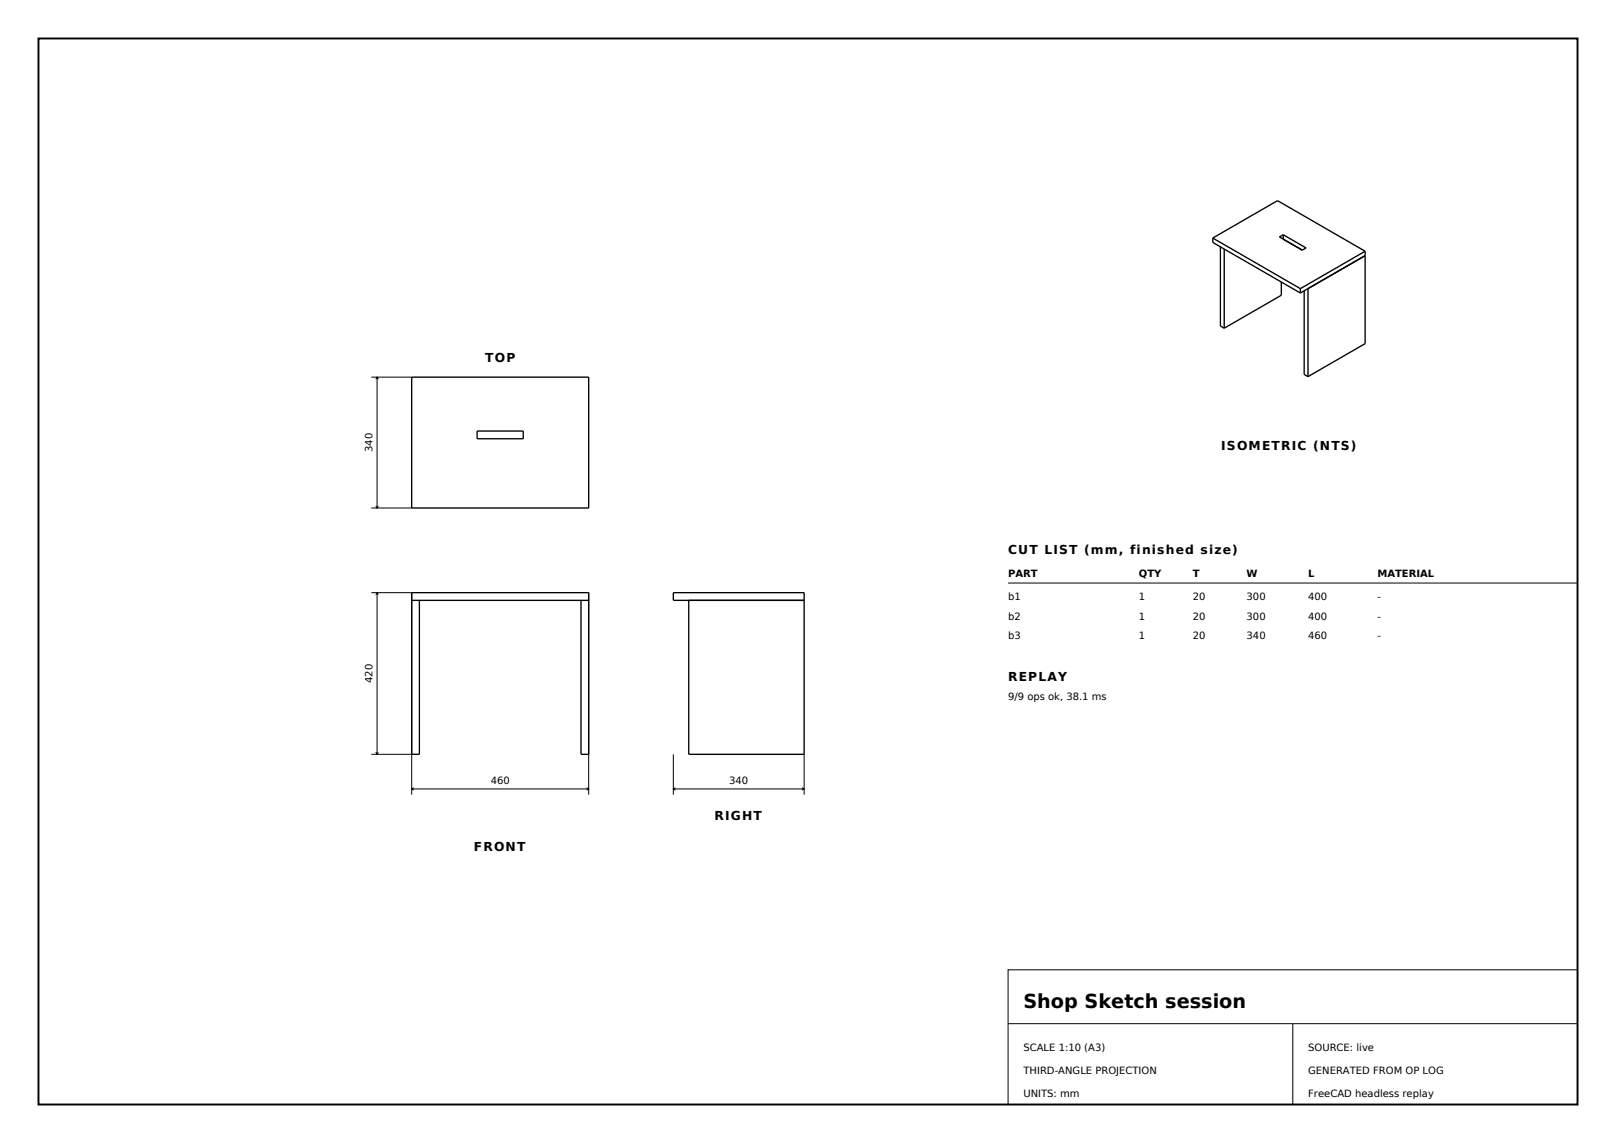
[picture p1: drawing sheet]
<svg xmlns="http://www.w3.org/2000/svg" width="420mm" height="297mm" viewBox="0 0 420 297" stroke-linecap="round" stroke-linejoin="round" font-family="sans-serif">
<path d="M10 10h400v277h-400z" fill="none" stroke="#000" stroke-width=".5"/>
<g fill="none" stroke="#000" stroke-width=".35">
<path d="M315.2 61.9l16.8-9.8 22.8 13.2M315.2 61.9v1.1l22.8 13.1M315.2 61.9l22.8 13.1M317.2 64.1v20.6l1 .6M318.2 64.7v20.6M332.5 61.6l1-.6 6 3.4-1 .6zM333 73.3v3.4l-14.8 8.6M333.5 61v1.1M338 75v1.1M339 75.6v21.7l.9 .6M339.9 75v22.9M354.8 65.3v24l-14.9 8.6"/>
<path d="M354.8 66.4l-16.8 9.7M354.8 65.3l-16.8 9.7M107 98h46v34h-46zM124 112h12v2h-12zM107 156h46M109 156v40h-2v-42h46v42h-2v-40M179 156v40h30v-42h-34v2h34"/>
</g>
<g fill="none" stroke="#000" stroke-width=".26">
<path d="M96.5 98h10.5M97.7 98.5l.3-.5 .3 .5M98 98v34M96.5 132h10.5M97.7 131.5l.3 .5 .3-.5M96.5 154h10.5v52.5M97.7 154.5l.3-.5 .3 .5M98 154v42M153 154v52.5M262 151.5h148M96.5 196h10.5M97.7 195.5l.3 .5 .3-.5"/>
<path d="M175 196v10.5M209 196v10.5M107 205h46M107.5 204.7l-.5 .3 .5 .3M152.5 204.7l.5 .3-.5 .3M175 205h34M175.5 204.7l-.5 .3 .5 .3M208.5 204.7l.5 .3-.5 .3M262 252h148v35h-148zM262 266h148M336 266v21"/>
</g>
<text font-size="5" x="266" y="262">Shop Sketch session</text>
<g font-size="3.2">
<text x="126.1" y="94">TOP</text>
<text x="317.4" y="117">ISOMETRIC (NTS)</text>
<text x="262" y="144">CUT LIST (mm, finished size)</text>
<text x="262" y="177">REPLAY</text>
<text x="185.7" y="213">RIGHT</text>
<text x="123.1" y="221">FRONT</text>
</g>
<g font-size="2.6">
<text x="96.8" y="117.5" transform="rotate(-90 96.8 117.5)">340</text>
<text x="262" y="150">PART</text>
<text x="296" y="150">QTY</text>
<text x="310" y="150">T</text>
<text x="324" y="150">W</text>
<text x="340" y="150">L</text>
<text x="358" y="150">MATERIAL</text>
<text x="262" y="156">b1</text>
<text x="296" y="156">1</text>
<text x="310" y="156">20</text>
<text x="324" y="156">300</text>
<text x="340" y="156">400</text>
<text x="358" y="156">-</text>
<text x="262" y="161">b2</text>
<text x="296" y="161">1</text>
<text x="310" y="161">20</text>
<text x="324" y="161">300</text>
<text x="340" y="161">400</text>
<text x="358" y="161">-</text>
<text x="262" y="166">b3</text>
<text x="296" y="166">1</text>
<text x="310" y="166">20</text>
<text x="324" y="166">340</text>
<text x="340" y="166">460</text>
<text x="358" y="166">-</text>
<text x="96.8" y="177.5" transform="rotate(-90 96.8 177.5)">420</text>
<text x="262" y="182">9/9 ops ok, 38.1 ms</text>
<text x="127.5" y="203.8">460</text>
<text x="189.5" y="203.8">340</text>
<text x="266" y="273">SCALE 1:10 (A3)</text>
<text x="340" y="273">SOURCE: live</text>
<text x="266" y="279">THIRD-ANGLE PROJECTION</text>
<text x="340" y="279">GENERATED FROM OP LOG</text>
<text x="266" y="285">UNITS: mm</text>
<text x="340" y="285">FreeCAD headless replay</text>
</g>
</svg>
